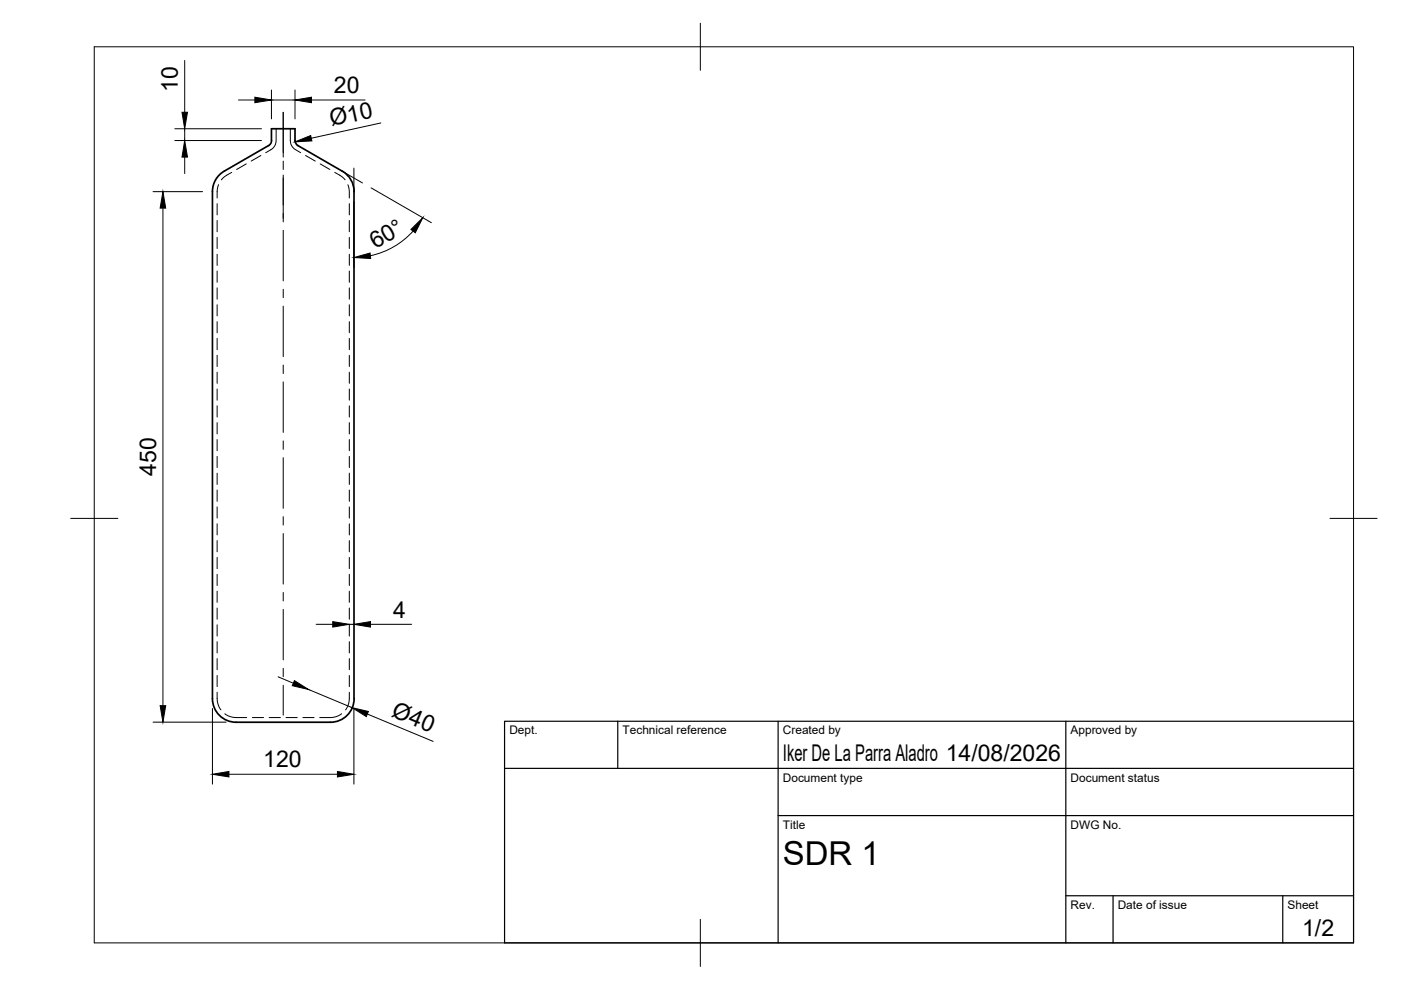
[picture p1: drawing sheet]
<svg xmlns="http://www.w3.org/2000/svg" width="297mm" height="210mm" viewBox="0 0 297 210" stroke-linecap="round" stroke-linejoin="round" font-family="sans-serif">
<!-- layer: Hidden -->
<g fill="none" stroke="#000" stroke-width=".21">
<path d="M46.3 39.2a6 6 0 0 0-.3 2.8M49.1 36.5a5.5 5.5 0 0 0-2.2 1.6M52.2 34.7l-2 1.2M55.3 33l-2 1.2M58.5 27.3v2.5l-.2 1.1a3.7 3.7 0 0 1-2 1.5M61.6 27.3v2.5l.2 1.1a3.7 3.7 0 0 0 2 1.5M64.8 33l2 1.2M67.9 34.7l2 1.2M71 36.5a5.5 5.5 0 0 1 2.2 1.6M73.8 39.2a5.9 5.9 0 0 1 .3 2.8M46 43.2v2.4M46 46.8v2.3"/>
<path d="M46 50.3v2.4M46 53.9v2.4M46 57.5v2.4M74.1 43.2v2.4M74.1 46.8v2.3M74.1 50.3v2.4M74.1 53.9v2.4M74.1 57.5v2.4M46 61v2.4M46 64.6v2.4M46 68.2v2.4M46 71.7v2.4"/>
<path d="M46 75.3v2.4M46 78.9v2.4M74.1 61v2.4M74.1 64.6v2.4M74.1 68.2v2.4M74.1 71.7v2.4M74.1 75.3v2.4M74.1 78.9v2.4M46 82.5v2.4M46 86v2.4M46 89.6v2.4M46 93.2v2.4"/>
<path d="M46 96.8v2.3M74.1 82.5v2.4M74.1 86v2.4M74.1 89.6v2.4M74.1 93.2v2.4M74.1 96.8v2.3M46 100.3v2.4M46 103.9v2.4M46 107.5v2.3M46 111.1v2.3M46 114.6v2.4M46 118.2v2.4"/>
<path d="M74.1 100.3v2.4M74.1 103.9v2.4M74.1 107.5v2.3M74.1 111.1v2.3M74.1 114.6v2.4M74.1 118.2v2.4M46 121.8v2.4M46 125.3v2.4M46 128.9v2.4M46 132.5v2.4M46 136.1v2.3M46 139.6v2.4"/>
<path d="M74.1 121.8v2.4M74.1 125.3v2.4M74.1 128.9v2.4M74.1 132.5v2.4M74.1 136.1v2.3M74.1 139.6v2.4M46 146.8a4.9 4.9 0 0 0 .8 3.7M46 143.2v2.4M47.7 151.3a7.4 7.4 0 0 0 4.6 .8M53.5 152.1h2.4M57.1 152.1h2.4M60.6 152.1h2.4"/>
<path d="M64.2 152.1h2.4M72.4 151.3a7.4 7.4 0 0 1-4.6 .8M74.1 146.8a4.9 4.9 0 0 1-.8 3.7M74.1 143.2v2.4"/>
</g>
<!-- layer: Visible -->
<path d="M56.9 30.9l-9.4 5.4a5 5 0 0 0-2.5 4.3M56.9 30.9a1.18 1.18 0 0 0 .7-1.1v-2.5h4.9v2.5a1.26 1.26 0 0 0 .7 1.1M63.2 30.9l9.4 5.4a5 5 0 0 1 2.5 4.3M45 40.6v107.5a5.2 5.2 0 0 0 6.1 5h17.9a5.2 5.2 0 0 0 6.1-5v-107.5" fill="none" stroke="#000" stroke-width=".36"/>
<!-- layer: BORDER -->
<path d="M20 9.9h267v190h-267zM148.5 4.9v10M15 109.9h10M282 109.9h10M148.5 194.9v10" fill="none" stroke="#000" stroke-width=".21"/>
<!-- layer: TITLEBLOCK -->
<path d="M107 152.9h180v47h-180zM131 152.9v10M165 152.9v47M226 152.9v47M107 162.9h180M165 172.9h122M226 189.9h61M236 189.9v10M272 189.9v10" fill="none" stroke="#000" stroke-width=".25"/>
<!-- layer: Smart Centers -->
<g fill="none" stroke="#000" stroke-width=".21">
<path d="M60 23.8v9.5M60 34.2v1.7M60 37.1v9.9M60 48.8v10.8M60 61.3v1.8M60 64.9v10.7M60 77.4v1.8M60 81v10.7M60 93.5v1.8M60 97v10.8M60 109.6v1.7M60 113.1v10.7"/>
<path d="M60 125.6v1.8M60 129.2v10.7M60 141.7v1.8M60 145.3v6.3"/>
</g>
<!-- layer: FD_Dimensions -->
<g fill="none" stroke="#000" stroke-width=".21">
<path d="M39.2 12.8v11M57.6 19.1v6.1M62.5 19.1v6.1M37.1 27.3h18.3M37.1 29.8h18.3M39.2 27.3v2.5M39.2 33.3v3.5M50.5 21.2h3.5M57.6 21.2h4.9M66 21.2h11.4M78.7 39.8l12.8 7.4M80.8 26.1l-14.8 3.2"/>
<path d="M32.4 40.6h10.5M34.5 44.1v105.5M75 42.7v14M87.6 49a16.9 16.9 0 0 1-9.1 5.2M67 132.4h3.5M74 132.4h1M78.5 132.4h8.8M32.4 153.1h15.5M45 150.2v16.1M59 143.5l3.2 1.4M65.4 146.2l9.3 3.8M75 150.2v16.1"/>
<path d="M77.9 151.4l13.9 5.8M48.5 164.2h23"/>
</g>
<g fill="#000" stroke="#000" stroke-width=".21">
<path d="M39.2 29.8l.6 3.5h-1.2zM38.6 23.8h1.2l-.6 3.5zM54 20.6l3.6 .6-3.6 .6zM62.6 30.1l3.3-1.4 .2 1.2zM62.5 21.2l3.5-.6v1.2zM34.5 40.6l.6 3.5h-1.1zM75 54.6l3.5-.9 .1 1.1zM87.1 48.7l2.5-2.5-1.5 3.2zM70.5 131.8l3.5 .6-3.5 .6zM75 132.4l3.5-.6v1.2zM34 149.6h1.1l-.6 3.5zM62.4 144.3l3 1.9-3.4-.8z"/>
<path d="M74.7 150l3.4 .8-.4 1.1zM45 164.2l3.5-.6v1.1zM71.5 163.6l3.5 .6-3.5 .5z"/>
</g>
<!-- layer: Edge Extensions -->
<path d="M72.5 36.3l4.4 2.5M75 35.6v5" fill="none" stroke="#000" stroke-width=".21"/>
<text font-size="7" x="166" y="183.4">SDR 1</text>
<g font-size="4.9">
<text x="37.7" y="19.4" transform="rotate(-90 37.7 19.4)">10</text>
<text x="70.8" y="19.7">20</text>
<text x="70.3" y="26.8" transform="rotate(-12 70.3 26.8)">Ø10</text>
<text x="79.6" y="52.9" transform="rotate(-30 79.6 52.9)">60°</text>
<text x="33.1" y="100.9" transform="rotate(-90 33.1 100.9)">450</text>
<text x="83.4" y="131">4</text>
<text x="82.8" y="151.8" transform="rotate(23 82.8 151.8)">Ø40</text>
<text x="166" y="161.4">Iker De La Parra Aladro 14/08/2026</text>
<text x="55.8" y="162.7">120</text>
<text x="276.1" y="198.6">1/2</text>
</g>
<g font-size="2.5">
<text x="108" y="155.7">Dept.</text>
<text x="132" y="155.7">Technical reference</text>
<text x="166" y="155.7">Created by</text>
<text x="227" y="155.7">Approved by</text>
<text x="166" y="165.7">Document type</text>
<text x="227" y="165.7">Document status</text>
<text x="166" y="175.7">Title</text>
<text x="227" y="175.7">DWG No.</text>
<text x="227" y="192.7">Rev.</text>
<text x="237" y="192.7">Date of issue</text>
<text x="273" y="192.7">Sheet</text>
</g>
</svg>
